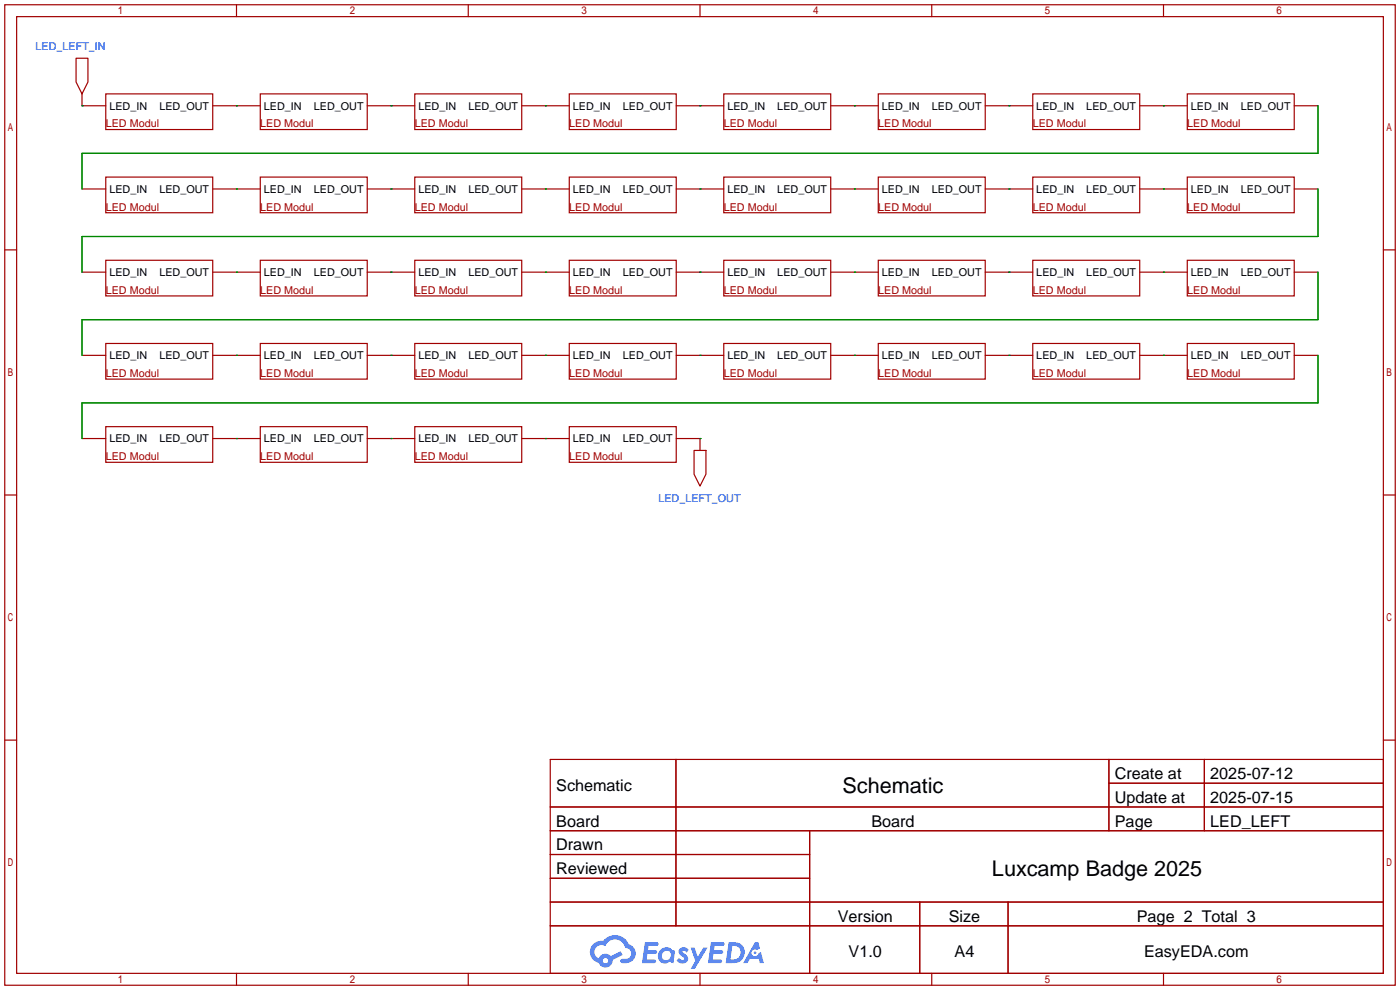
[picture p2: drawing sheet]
<svg xmlns="http://www.w3.org/2000/svg" width="299mm" height="212mm" viewBox="0 0 299 212" stroke-linecap="round" stroke-linejoin="round" font-family="sans-serif">
<g fill="none" stroke="#a10000" stroke-width=".25">
<path d="M1 1h297.2v209.6h-297.2zM3.6 3.6h292.1v204.4h-292.1zM50.5 1v2.6M100.1 1v2.6M149.6 1v2.6M199.1 1v2.6M248.7 1v2.6M1 53.4h2.6M295.7 53.4h2.5M1 105.8h2.6M295.7 105.8h2.5M1 158.2h2.6"/>
<path d="M295.7 158.2h2.5M117.6 162.3h178.1v45.7h-178.1zM117.6 172.5h178.1M117.6 177.5h178.1M144.5 162.3v35.6M173 177.5v30.5M237 162.3v15.2M237 167.4h58.7M257.4 162.3v15.2M117.6 182.6h55.4M117.6 192.8h178.1M117.6 187.7h55.4"/>
<path d="M117.6 197.9h178.1M196.6 192.8v15.2M215.4 192.8v15.2M50.5 208v2.6M100.1 208v2.6M149.6 208v2.6M199.1 208v2.6M248.7 208v2.6"/>
</g>
<g fill="#5487ff">
<path d="M145.3 202.7a1.3 1.3 0 0 1 1.9 .3l-.4 .6a.54 .54 0 0 0-.9-.2l.1 .2a1.34 1.34 0 0 1 .9 1.8 1.47 1.47 0 0 1-2.3-.1l.5-.6 .8 .5a.31 .31 0 0 0 .4-.3 .31 .31 0 0 0-.3-.4 1.12 1.12 0 0 1-.7-1.8z"/>
<path d="M147.6 202.5h.9l.6 2 1.2-2h.9l-2.7 4.6h-.9l1-1.7z"/>
<path d="M137.8 201.4h1.7a1.31 1.31 0 0 1 1.2 .2 .4 .4 0 0 1-.3 .5l-1.8 .1-.1 .9h1.6a.4 .4 0 0 1 .4 .4 .4 .4 0 0 1-.5 .4h-1.6l-.2 1.2h1.4a.46 .46 0 0 1 .5 0 .46 .46 0 0 1 .1 .5l-.4 .2h-2.6z"/>
<path d="M151.9 201.4h1.7a1.32 1.32 0 0 1 1.2 .2 .39 .39 0 0 1-.3 .5l-1.8 .1-.1 .9h1.6a.4 .4 0 0 1 .4 .4 .4 .4 0 0 1-.4 .4h-1.7l-.2 1.2h1.4a.46 .46 0 0 1 .5 0 .46 .46 0 0 1 .1 .5l-.4 .2h-2.6z"/>
<path d="M161.3 201.4h.8l.3 1.3-.6 .4a.75 .75 0 0 0-1.1 .3 .75 .75 0 0 0 .5 1 .75 .75 0 0 0 .9-.7l.5-.2 .6 2.3h-.8l-.3-.9h-1.8l-.5 .9h-1z"/>
<path d="M155.7 201.4l-.6 4.4h1.5a2.27 2.27 0 0 0 2.6-2.2 2.27 2.27 0 0 0-2.7-2.2zM156.5 202.1a1.5 1.5 0 0 1 1.8 1.6 1.5 1.5 0 0 1-1.9 1.4h-.3z"/>
<path d="M141.2 203a1.6 1.6 0 0 0-.3 2.3 1.6 1.6 0 0 0 2.3 .2l.7 .3 .3-2.4-.1-.3-.5-.1a1.58 1.58 0 0 0-2.4 0zM141.8 203.5a.98 .98 0 0 1 1.6 .4 .98 .98 0 0 1-1.1 1.3 .94 .94 0 0 1-.9-.7 .94 .94 0 0 1 .4-1z"/>
<path d="M126.8 201.8a2.37 2.37 0 0 0 1.1 4 1.54 1.54 0 0 0 1.8 1 1.54 1.54 0 0 0 1.2-1.6l2.2-1.1-.5-.8-2 1a1.57 1.57 0 0 0-2.7 .5 1.5 1.5 0 0 1-.7-2.1 1.5 1.5 0 0 1 2.2-.5 2.23 2.23 0 0 1 2.3-1.4 2.23 2.23 0 0 1 2 1.8 1.16 1.16 0 0 1 1.2 1.1 1.16 1.16 0 0 1-1.1 1.2h-.7a.47 .47 0 0 0-.5 .4 .47 .47 0 0 0 .4 .5 2.17 2.17 0 0 0 2.5-.9 2.17 2.17 0 0 0-.3-2.7l-.8-.4a3.2 3.2 0 0 0-5.5-.7l-1.1 .1zM128.8 205.3a.6 .6 0 0 1 1.2 0 .6 .6 0 0 1-1.2 0z"/>
<circle cx="161.4" cy="203.6" r=".28"/>
</g>
<g fill="none" stroke="#a10000" stroke-width=".25">
<path d="M16.3 12.4h2.5v5.1l-1.3 2.6-1.2-2.6zM17.5 20.1v2.5h5.1M22.6 20.1h22.9v7.6h-22.9zM22.6 37.8h22.9v7.7h-22.9zM45.5 22.6h10.1M55.6 20.1h22.9v7.6h-22.9zM55.6 37.8h22.9v7.7h-22.9zM78.5 22.6h10.1M88.6 20.1h22.9v7.6h-22.9zM88.6 37.8h22.9v7.7h-22.9zM111.5 22.6h10.2M121.7 20.1h22.8v7.6h-22.8z"/>
<path d="M121.7 37.8h22.8v7.7h-22.8zM144.5 22.6h10.2M154.7 20.1h22.8v7.6h-22.8zM154.7 37.8h22.8v7.7h-22.8zM177.5 22.6h10.2M187.7 20.1h22.9v7.6h-22.9zM187.7 37.8h22.9v7.7h-22.9zM210.6 22.6h10.1M220.7 20.1h22.9v7.6h-22.9zM220.7 37.8h22.9v7.7h-22.9zM243.6 22.6h10.1M253.7 20.1h22.9v7.6h-22.9z"/>
<path d="M253.7 37.8h22.9v7.7h-22.9zM276.6 22.6h5.1M17.5 40.4h5.1M17.5 58.2h5.1M22.6 55.6h22.9v7.6h-22.9zM45.5 40.4h10.1M45.5 58.2h10.1M55.6 55.6h22.9v7.6h-22.9zM78.5 40.4h10.1M78.5 58.2h10.1M88.6 55.6h22.9v7.6h-22.9zM111.5 40.4h10.2"/>
<path d="M111.5 58.2h10.2M121.7 55.6h22.8v7.6h-22.8zM144.5 40.4h10.2M144.5 58.2h10.2M154.7 55.6h22.8v7.6h-22.8zM177.5 40.4h10.2M177.5 58.2h10.2M187.7 55.6h22.9v7.6h-22.9zM210.6 40.4h10.1M210.6 58.2h10.1M220.7 55.6h22.9v7.6h-22.9zM243.6 40.4h10.1"/>
<path d="M243.6 58.2h10.1M253.7 55.6h22.9v7.6h-22.9zM276.6 40.4h5.1M276.6 58.2h5.1M17.5 75.9h5.1M22.6 73.4h22.9v7.6h-22.9zM45.5 75.9h10.1M55.6 73.4h22.9v7.6h-22.9zM78.5 75.9h10.1M88.6 73.4h22.9v7.6h-22.9zM111.5 75.9h10.2M121.7 73.4h22.8v7.6h-22.8z"/>
<path d="M144.5 75.9h10.2M154.7 73.4h22.8v7.6h-22.8zM177.5 75.9h10.2M187.7 73.4h22.9v7.6h-22.9zM210.6 75.9h10.1M220.7 73.4h22.9v7.6h-22.9zM243.6 75.9h10.1M253.7 73.4h22.9v7.6h-22.9zM276.6 75.9h5.1M17.5 93.7h5.1M22.6 91.2h22.9v7.6h-22.9zM45.5 93.7h10.1"/>
<path d="M55.6 91.2h22.9v7.6h-22.9zM78.5 93.7h10.1M88.6 91.2h22.9v7.6h-22.9zM111.5 93.7h10.2M121.7 91.2h22.8v7.6h-22.8zM144.5 93.7h5.1v2.6M148.3 96.3h2.6v5l-1.3 2.6-1.3-2.6z"/>
</g>
<g fill="none" stroke="#008700" stroke-width=".25">
<path d="M17.5 22.6h.1M50.5 22.6h.1M83.6 22.6h.1M116.6 22.6h.1M149.6 22.6h.1M182.6 22.6h.1M215.6 22.6h.1M248.7 22.6h.1M281.7 22.6v10.2h-264.2v7.6M50.5 40.4h.1M50.5 58.2h.1M83.6 40.4h.1"/>
<path d="M83.6 58.2h.1M116.6 40.4h.1M116.6 58.2h.1M149.6 40.4h.1M149.6 58.2h.1M182.6 40.4h.1M182.6 58.2h.1M215.6 40.4h.1M215.6 58.2h.1M248.7 40.4h.1M248.7 58.2h.1M281.7 40.4v10.1h-264.2v7.7"/>
<path d="M281.7 58.2v10.1h-264.2v7.6M50.5 75.9h.1M83.6 75.9h.1M116.6 75.9h.1M149.6 75.9h.1M182.6 75.9h.1M215.6 75.9h.1M248.7 75.9h.1M281.7 75.9v10.2h-264.2v7.6M50.5 93.7h.1M83.6 93.7h.1M116.6 93.7h.1"/>
<path d="M149.6 93.7h.1"/>
</g>
<g font-size="4.6">
<text x="180.1" y="169.4">Schematic</text>
<text x="212" y="187.2">Luxcamp Badge 2025</text>
</g>
<g font-size="3.5">
<text x="238.3" y="166.5">Create at</text>
<text x="258.7" y="166.5">2025-07-12</text>
<text x="118.9" y="169.1">Schematic</text>
<text x="238.3" y="171.6">Update at</text>
<text x="258.7" y="171.6">2025-07-15</text>
<text x="118.9" y="176.7">Board</text>
<text x="186.2" y="176.7">Board</text>
<text x="238.3" y="176.7">Page</text>
<text x="258.7" y="176.7">LED_LEFT</text>
<text x="118.9" y="181.8">Drawn</text>
<text x="118.9" y="186.8">Reviewed</text>
<text x="179.1" y="197">Version</text>
<text x="202.8" y="197">Size</text>
<text x="243" y="197">Page 2 Total 3</text>
<text x="181.4" y="204.6">V1.0</text>
<text x="204" y="204.6">A4</text>
<text x="244.5" y="204.6">EasyEDA.com</text>
</g>
<g font-size="2.3" fill="#00f">
<text x="7.6" y="10.7">LED_LEFT_IN</text>
<text x="140.7" y="107.2">LED_LEFT_OUT</text>
</g>
<g font-size="2.3">
<text x="23.4" y="23.4">LED_IN</text>
<text x="34.1" y="23.4">LED_OUT</text>
<text x="56.4" y="23.4">LED_IN</text>
<text x="67.1" y="23.4">LED_OUT</text>
<text x="89.4" y="23.4">LED_IN</text>
<text x="100.1" y="23.4">LED_OUT</text>
<text x="122.4" y="23.4">LED_IN</text>
<text x="133.1" y="23.4">LED_OUT</text>
<text x="155.4" y="23.4">LED_IN</text>
<text x="166.1" y="23.4">LED_OUT</text>
<text x="188.5" y="23.4">LED_IN</text>
<text x="199.2" y="23.4">LED_OUT</text>
<text x="221.5" y="23.4">LED_IN</text>
<text x="232.2" y="23.4">LED_OUT</text>
<text x="254.5" y="23.4">LED_IN</text>
<text x="265.2" y="23.4">LED_OUT</text>
<text x="23.4" y="41.2">LED_IN</text>
<text x="34.1" y="41.2">LED_OUT</text>
<text x="56.4" y="41.2">LED_IN</text>
<text x="67.1" y="41.2">LED_OUT</text>
<text x="89.4" y="41.2">LED_IN</text>
<text x="100.1" y="41.2">LED_OUT</text>
<text x="122.4" y="41.2">LED_IN</text>
<text x="133.1" y="41.2">LED_OUT</text>
<text x="155.4" y="41.2">LED_IN</text>
<text x="166.1" y="41.2">LED_OUT</text>
<text x="188.5" y="41.2">LED_IN</text>
<text x="199.2" y="41.2">LED_OUT</text>
<text x="221.5" y="41.2">LED_IN</text>
<text x="232.2" y="41.2">LED_OUT</text>
<text x="254.5" y="41.2">LED_IN</text>
<text x="265.2" y="41.2">LED_OUT</text>
<text x="23.4" y="59">LED_IN</text>
<text x="34.1" y="59">LED_OUT</text>
<text x="56.4" y="59">LED_IN</text>
<text x="67.1" y="59">LED_OUT</text>
<text x="89.4" y="59">LED_IN</text>
<text x="100.1" y="59">LED_OUT</text>
<text x="122.4" y="59">LED_IN</text>
<text x="133.1" y="59">LED_OUT</text>
<text x="155.4" y="59">LED_IN</text>
<text x="166.1" y="59">LED_OUT</text>
<text x="188.5" y="59">LED_IN</text>
<text x="199.2" y="59">LED_OUT</text>
<text x="221.5" y="59">LED_IN</text>
<text x="232.2" y="59">LED_OUT</text>
<text x="254.5" y="59">LED_IN</text>
<text x="265.2" y="59">LED_OUT</text>
<text x="23.4" y="76.8">LED_IN</text>
<text x="34.1" y="76.8">LED_OUT</text>
<text x="56.4" y="76.8">LED_IN</text>
<text x="67.1" y="76.8">LED_OUT</text>
<text x="89.4" y="76.8">LED_IN</text>
<text x="100.1" y="76.8">LED_OUT</text>
<text x="122.4" y="76.8">LED_IN</text>
<text x="133.1" y="76.8">LED_OUT</text>
<text x="155.4" y="76.8">LED_IN</text>
<text x="166.1" y="76.8">LED_OUT</text>
<text x="188.5" y="76.8">LED_IN</text>
<text x="199.2" y="76.8">LED_OUT</text>
<text x="221.5" y="76.8">LED_IN</text>
<text x="232.2" y="76.8">LED_OUT</text>
<text x="254.5" y="76.8">LED_IN</text>
<text x="265.2" y="76.8">LED_OUT</text>
<text x="23.4" y="94.5">LED_IN</text>
<text x="34.1" y="94.5">LED_OUT</text>
<text x="56.4" y="94.5">LED_IN</text>
<text x="67.1" y="94.5">LED_OUT</text>
<text x="89.4" y="94.5">LED_IN</text>
<text x="100.1" y="94.5">LED_OUT</text>
<text x="122.4" y="94.5">LED_IN</text>
<text x="133.1" y="94.5">LED_OUT</text>
</g>
<g font-size="2.3" fill="#a00000">
<text x="22.6" y="27.2">LED Modul</text>
<text x="55.6" y="27.2">LED Modul</text>
<text x="88.6" y="27.2">LED Modul</text>
<text x="121.7" y="27.2">LED Modul</text>
<text x="154.7" y="27.2">LED Modul</text>
<text x="187.7" y="27.2">LED Modul</text>
<text x="220.7" y="27.2">LED Modul</text>
<text x="253.7" y="27.2">LED Modul</text>
<text x="22.6" y="45">LED Modul</text>
<text x="55.6" y="45">LED Modul</text>
<text x="88.6" y="45">LED Modul</text>
<text x="121.7" y="45">LED Modul</text>
<text x="154.7" y="45">LED Modul</text>
<text x="187.7" y="45">LED Modul</text>
<text x="220.7" y="45">LED Modul</text>
<text x="253.7" y="45">LED Modul</text>
<text x="22.6" y="62.8">LED Modul</text>
<text x="55.6" y="62.8">LED Modul</text>
<text x="88.6" y="62.8">LED Modul</text>
<text x="121.7" y="62.8">LED Modul</text>
<text x="154.7" y="62.8">LED Modul</text>
<text x="187.7" y="62.8">LED Modul</text>
<text x="220.7" y="62.8">LED Modul</text>
<text x="253.7" y="62.8">LED Modul</text>
<text x="22.6" y="80.6">LED Modul</text>
<text x="55.6" y="80.6">LED Modul</text>
<text x="88.6" y="80.6">LED Modul</text>
<text x="121.7" y="80.6">LED Modul</text>
<text x="154.7" y="80.6">LED Modul</text>
<text x="187.7" y="80.6">LED Modul</text>
<text x="220.7" y="80.6">LED Modul</text>
<text x="253.7" y="80.6">LED Modul</text>
<text x="22.6" y="98.3">LED Modul</text>
<text x="55.6" y="98.3">LED Modul</text>
<text x="88.6" y="98.3">LED Modul</text>
<text x="121.7" y="98.3">LED Modul</text>
</g>
</svg>
